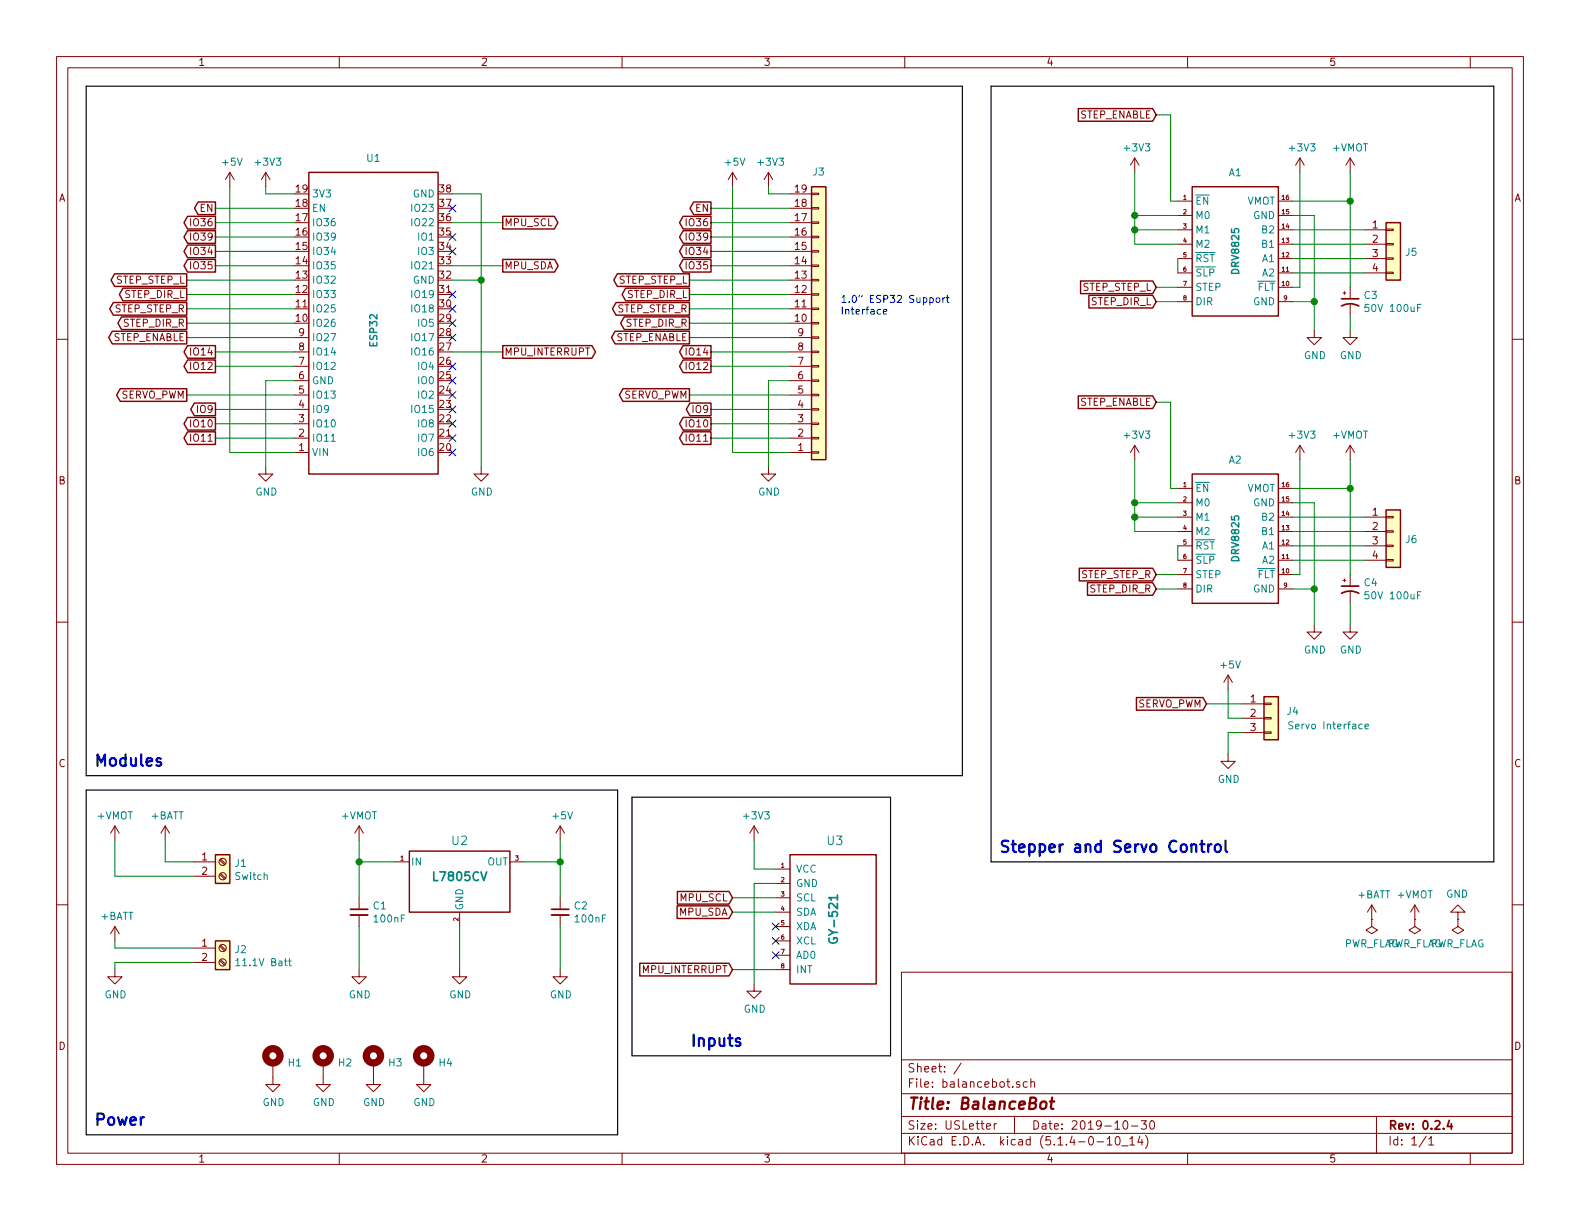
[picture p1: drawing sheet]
EESchema Schematic File Version 4
LIBS:balancebot-cache
EELAYER 29 0
EELAYER END
$Descr USLetter 11000 8500
encoding utf-8
Sheet 1 1
Title "BalanceBot"
Date "2019-10-30"
Rev "0.2.4"
Comp ""
Comment1 ""
Comment2 ""
Comment3 ""
Comment4 ""
$EndDescr
$Comp
L balancebot-components:DRV8825 A1
U 1 1
P 8600 1750
F 0 "A1" H 8600 2300 50  0000 C CNN
F 1 "DRV8825" V 8600 1750 50  0000 C CNB
F 2 "balancebot-footprints:bb_Pololu_Breakout-16_15.2x20.3mm" H 8600 1250 50  0001 C CNN
F 3 "https://www.pololu.com/product/2133" H 8700 1400 50  0001 C CNN
	1    8600 1750
	1    0    0    -1  
$EndComp
$Comp
L Device:CP1_Small C3
U 1 1
P 9400 2100
F 0 "C3" H 9491 2146 50  0000 L CNN
F 1 "50V 100uF" H 9491 2055 50  0000 L CNN
F 2 "balancebot-footprints:bb_C_Rect_L7.0mm_W2.5mm_P5.00mm" H 9400 2100 50  0001 C CNN
F 3 "~" H 9400 2100 50  0001 C CNN
	1    9400 2100
	1    0    0    -1  
$EndComp
$Comp
L balancebot-components:GY-521(MPU6050) U3
U 1 1
P 5800 6400
F 0 "U3" H 5750 6950 60  0000 L CNN
F 1 "GY-521" V 5800 6400 60  0000 C CNB
F 2 "balancebot-footprints:bb_GY-521" H 6128 6294 60  0001 L CNN
F 3 "" H 5750 6550 60  0000 C CNN
	1    5800 6400
	1    0    0    -1  
$EndComp
$Comp
L Device:C_Small C1
U 1 1
P 2500 6350
F 0 "C1" H 2592 6396 50  0000 L CNN
F 1 "100nF" H 2592 6305 50  0000 L CNN
F 2 "Capacitor_THT:C_Disc_D4.3mm_W1.9mm_P5.00mm" H 2500 6350 50  0001 C CNN
F 3 "~" H 2500 6350 50  0001 C CNN
	1    2500 6350
	1    0    0    -1  
$EndComp
$Comp
L Device:C_Small C2
U 1 1
P 3900 6350
F 0 "C2" H 3992 6396 50  0000 L CNN
F 1 "100nF" H 3992 6305 50  0000 L CNN
F 2 "Capacitor_THT:C_Disc_D4.3mm_W1.9mm_P5.00mm" H 3900 6350 50  0001 C CNN
F 3 "~" H 3900 6350 50  0001 C CNN
	1    3900 6350
	1    0    0    -1  
$EndComp
$Comp
L balancebot-components:L7805 U2
U 1 1
P 3200 6100
F 0 "U2" H 3200 6350 60  0000 C CNN
F 1 "L7805CV" H 3200 6100 60  0000 C CNB
F 2 "Package_TO_SOT_THT:TO-220-3_Horizontal_TabDown" H 3225 5950 50  0001 L CIN
F 3 "http://www.st.com/content/ccc/resource/technical/document/datasheet/41/4f/b3/b0/12/d4/47/88/CD00000444.pdf/files/CD00000444.pdf/jcr:content/translations/en.CD00000444.pdf" H 3200 6050 50  0001 C CNN
	1    3200 6100
	1    0    0    -1  
$EndComp
Wire Wire Line
	9500 1600 9000 1600
Wire Wire Line
	9500 1700 9000 1700
Wire Wire Line
	9500 1800 9000 1800
Wire Wire Line
	9500 1900 9000 1900
Wire Wire Line
	8200 1800 8200 1900
Wire Wire Line
	8200 1700 7900 1700
$Comp
L power:+3V3 #PWR0105
U 1 1
P 7900 1200
F 0 "#PWR0105" H 7900 1050 50  0001 C CNN
F 1 "+3V3" H 7915 1373 50  0000 C CNN
F 2 "" H 7900 1200 50  0001 C CNN
F 3 "" H 7900 1200 50  0001 C CNN
	1    7900 1200
	1    0    0    -1  
$EndComp
Text GLabel 8050 800  0    50   Input ~ 0
STEP_ENABLE
Wire Wire Line
	9000 1500 9150 1500
Wire Wire Line
	9150 1500 9150 2100
Wire Wire Line
	9150 2100 9000 2100
Wire Wire Line
	9150 2100 9150 2300
Connection ~ 9150 2100
$Comp
L power:GND #PWR0107
U 1 1
P 9150 2300
F 0 "#PWR0107" H 9150 2050 50  0001 C CNN
F 1 "GND" H 9155 2127 50  0000 C CNN
F 2 "" H 9150 2300 50  0001 C CNN
F 3 "" H 9150 2300 50  0001 C CNN
	1    9150 2300
	1    0    0    -1  
$EndComp
$Comp
L balancebot-components:+VMOT #PWR0109
U 1 1
P 9400 1200
F 0 "#PWR0109" H 9400 1050 50  0001 C CNN
F 1 "+VMOT" H 9400 1373 50  0000 C CNN
F 2 "" H 9400 1200 50  0001 C CNN
F 3 "" H 9400 1200 50  0001 C CNN
	1    9400 1200
	1    0    0    -1  
$EndComp
Wire Wire Line
	9000 1400 9400 1400
Wire Wire Line
	9400 1400 9400 1200
Wire Wire Line
	9400 1400 9400 2000
Connection ~ 9400 1400
$Comp
L power:GND #PWR0110
U 1 1
P 9400 2300
F 0 "#PWR0110" H 9400 2050 50  0001 C CNN
F 1 "GND" H 9405 2127 50  0000 C CNN
F 2 "" H 9400 2300 50  0001 C CNN
F 3 "" H 9400 2300 50  0001 C CNN
	1    9400 2300
	1    0    0    -1  
$EndComp
Wire Wire Line
	9400 2200 9400 2300
Wire Wire Line
	8200 1400 8150 1400
Wire Wire Line
	8150 1400 8150 800 
Wire Wire Line
	8150 800  8050 800 
Text GLabel 8050 2000 0    50   Input ~ 0
STEP_STEP_L
Text GLabel 8050 2100 0    50   Input ~ 0
STEP_DIR_L
Wire Wire Line
	8200 2100 8050 2100
Wire Wire Line
	8200 2000 8050 2000
Text GLabel 8050 2800 0    50   Input ~ 0
STEP_ENABLE
$Comp
L power:+3V3 #PWR0111
U 1 1
P 7900 3200
F 0 "#PWR0111" H 7900 3050 50  0001 C CNN
F 1 "+3V3" H 7915 3373 50  0000 C CNN
F 2 "" H 7900 3200 50  0001 C CNN
F 3 "" H 7900 3200 50  0001 C CNN
	1    7900 3200
	1    0    0    -1  
$EndComp
$Comp
L balancebot-components:DRV8825 A2
U 1 1
P 8600 3750
F 0 "A2" H 8600 4300 50  0000 C CNN
F 1 "DRV8825" V 8600 3750 50  0000 C CNB
F 2 "balancebot-footprints:bb_Pololu_Breakout-16_15.2x20.3mm" H 8600 3250 50  0001 C CNN
F 3 "https://www.pololu.com/product/2133" H 8700 3400 50  0001 C CNN
	1    8600 3750
	1    0    0    -1  
$EndComp
Wire Wire Line
	8200 3400 8150 3400
Wire Wire Line
	8150 3400 8150 2800
Wire Wire Line
	8150 2800 8050 2800
Wire Wire Line
	8200 3800 8200 3900
Wire Wire Line
	8200 4000 8050 4000
Wire Wire Line
	8200 4100 8050 4100
$Comp
L balancebot-components:+VMOT #PWR0113
U 1 1
P 9400 3200
F 0 "#PWR0113" H 9400 3050 50  0001 C CNN
F 1 "+VMOT" H 9400 3373 50  0000 C CNN
F 2 "" H 9400 3200 50  0001 C CNN
F 3 "" H 9400 3200 50  0001 C CNN
	1    9400 3200
	1    0    0    -1  
$EndComp
$Comp
L Device:CP1_Small C4
U 1 1
P 9400 4100
F 0 "C4" H 9491 4146 50  0000 L CNN
F 1 "50V 100uF" H 9491 4055 50  0000 L CNN
F 2 "balancebot-footprints:bb_C_Rect_L7.0mm_W2.5mm_P5.00mm" H 9400 4100 50  0001 C CNN
F 3 "~" H 9400 4100 50  0001 C CNN
	1    9400 4100
	1    0    0    -1  
$EndComp
$Comp
L power:GND #PWR0114
U 1 1
P 9150 4350
F 0 "#PWR0114" H 9150 4100 50  0001 C CNN
F 1 "GND" H 9155 4177 50  0000 C CNN
F 2 "" H 9150 4350 50  0001 C CNN
F 3 "" H 9150 4350 50  0001 C CNN
	1    9150 4350
	1    0    0    -1  
$EndComp
$Comp
L power:GND #PWR0115
U 1 1
P 9400 4350
F 0 "#PWR0115" H 9400 4100 50  0001 C CNN
F 1 "GND" H 9405 4177 50  0000 C CNN
F 2 "" H 9400 4350 50  0001 C CNN
F 3 "" H 9400 4350 50  0001 C CNN
	1    9400 4350
	1    0    0    -1  
$EndComp
Wire Wire Line
	9000 3600 9500 3600
Wire Wire Line
	9000 3700 9500 3700
Wire Wire Line
	9000 3800 9500 3800
Wire Wire Line
	9000 3900 9500 3900
Wire Wire Line
	9000 3400 9400 3400
Wire Wire Line
	9400 3400 9400 3200
Wire Wire Line
	9400 3400 9400 4000
Connection ~ 9400 3400
Wire Wire Line
	9400 4200 9400 4350
Wire Wire Line
	9000 4100 9150 4100
Wire Wire Line
	9150 4100 9150 4350
Wire Wire Line
	9000 3500 9150 3500
Wire Wire Line
	9150 3500 9150 4100
Connection ~ 9150 4100
Wire Wire Line
	7900 3700 8200 3700
Text GLabel 8050 4000 0    50   Input ~ 0
STEP_STEP_R
Text GLabel 8050 4100 0    50   Input ~ 0
STEP_DIR_R
Text Notes 6950 5950 0    79   ~ 16
Stepper and Servo Control
Wire Notes Line width 8 style solid rgb(0, 0, 0)
	10400 600  6900 600 
$Comp
L power:+3V3 #PWR0118
U 1 1
P 5250 5850
F 0 "#PWR0118" H 5250 5700 50  0001 C CNN
F 1 "+3V3" H 5265 6023 50  0000 C CNN
F 2 "" H 5250 5850 50  0001 C CNN
F 3 "" H 5250 5850 50  0001 C CNN
	1    5250 5850
	1    0    0    -1  
$EndComp
Wire Wire Line
	5400 6050 5250 6050
Wire Wire Line
	5250 6050 5250 5850
$Comp
L power:GND #PWR0119
U 1 1
P 5250 6850
F 0 "#PWR0119" H 5255 6677 50  0001 C CNN
F 1 "GND" H 5255 6677 50  0000 C CNN
F 2 "" H 5250 6850 50  0001 C CNN
F 3 "" H 5250 6850 50  0001 C CNN
	1    5250 6850
	1    0    0    -1  
$EndComp
Wire Wire Line
	5400 6150 5250 6150
Text GLabel 5100 6250 0    50   Input ~ 0
MPU_SCL
Text GLabel 5100 6350 0    50   Input ~ 0
MPU_SDA
Wire Wire Line
	5400 6250 5100 6250
Wire Wire Line
	5400 6350 5100 6350
NoConn ~ 5400 6450
NoConn ~ 5400 6550
NoConn ~ 5400 6650
$Comp
L power:GND #PWR02
U 1 1
P 800 6750
F 0 "#PWR02" H 805 6577 50  0001 C CNN
F 1 "GND" H 805 6577 50  0000 C CNN
F 2 "" H 800 6750 50  0001 C CNN
F 3 "" H 800 6750 50  0001 C CNN
	1    800  6750
	1    0    0    -1  
$EndComp
$Comp
L power:+BATT #PWR01
U 1 1
P 800 6550
F 0 "#PWR01" H 800 6400 50  0001 C CNN
F 1 "+BATT" H 815 6723 50  0000 C CNN
F 2 "" H 800 6550 50  0001 C CNN
F 3 "" H 800 6550 50  0001 C CNN
	1    800  6550
	1    0    0    -1  
$EndComp
$Comp
L Connector:Screw_Terminal_01x02 J2
U 1 1
P 1550 6600
F 0 "J2" H 1630 6592 50  0000 L CNN
F 1 "11.1V Batt" H 1630 6501 50  0000 L CNN
F 2 "balancebot-footprints:bb_TE_282837-2" H 1550 6600 50  0001 C CNN
F 3 "https://docs.google.com/viewerng/viewer?url=https://s3.amazonaws.com/snapeda/datasheet/282837-2_TE_Connectivity.pdf" H 1550 6600 50  0001 C CNN
	1    1550 6600
	1    0    0    -1  
$EndComp
$Comp
L Connector:Screw_Terminal_01x02 J1
U 1 1
P 1550 6000
F 0 "J1" H 1630 5992 50  0000 L CNN
F 1 "Switch" H 1630 5901 50  0000 L CNN
F 2 "balancebot-footprints:bb_TE_282837-2" H 1550 6000 50  0001 C CNN
F 3 "~" H 1550 6000 50  0001 C CNN
	1    1550 6000
	1    0    0    -1  
$EndComp
Wire Wire Line
	1350 6600 800  6600
Wire Wire Line
	800  6600 800  6550
Wire Wire Line
	1350 6700 800  6700
Wire Wire Line
	800  6700 800  6750
$Comp
L power:+BATT #PWR04
U 1 1
P 1150 5850
F 0 "#PWR04" H 1150 5700 50  0001 C CNN
F 1 "+BATT" H 1165 6023 50  0000 C CNN
F 2 "" H 1150 5850 50  0001 C CNN
F 3 "" H 1150 5850 50  0001 C CNN
	1    1150 5850
	1    0    0    -1  
$EndComp
$Comp
L power:+5V #PWR017
U 1 1
P 3900 5850
F 0 "#PWR017" H 3900 5700 50  0001 C CNN
F 1 "+5V" H 3915 6023 50  0000 C CNN
F 2 "" H 3900 5850 50  0001 C CNN
F 3 "" H 3900 5850 50  0001 C CNN
	1    3900 5850
	1    0    0    -1  
$EndComp
Wire Wire Line
	3650 6000 3900 6000
Wire Wire Line
	3900 6000 3900 5850
$Comp
L balancebot-components:+VMOT #PWR014
U 1 1
P 2500 5850
F 0 "#PWR014" H 2500 5700 50  0001 C CNN
F 1 "+VMOT" H 2500 6023 50  0000 C CNN
F 2 "" H 2500 5850 50  0001 C CNN
F 3 "" H 2500 5850 50  0001 C CNN
	1    2500 5850
	1    0    0    -1  
$EndComp
Wire Wire Line
	2750 6000 2500 6000
Wire Wire Line
	2500 6000 2500 5850
$Comp
L power:GND #PWR016
U 1 1
P 3200 6750
F 0 "#PWR016" H 3205 6577 50  0001 C CNN
F 1 "GND" H 3205 6577 50  0000 C CNN
F 2 "" H 3200 6750 50  0001 C CNN
F 3 "" H 3200 6750 50  0001 C CNN
	1    3200 6750
	1    0    0    -1  
$EndComp
Wire Wire Line
	3200 6450 3200 6750
Wire Wire Line
	2500 6000 2500 6250
Connection ~ 2500 6000
Wire Wire Line
	3900 6000 3900 6250
Connection ~ 3900 6000
Wire Wire Line
	2500 6450 2500 6750
Wire Wire Line
	3900 6450 3900 6750
$Comp
L power:GND #PWR015
U 1 1
P 2500 6750
F 0 "#PWR015" H 2505 6577 50  0001 C CNN
F 1 "GND" H 2505 6577 50  0000 C CNN
F 2 "" H 2500 6750 50  0001 C CNN
F 3 "" H 2500 6750 50  0001 C CNN
	1    2500 6750
	1    0    0    -1  
$EndComp
$Comp
L power:GND #PWR018
U 1 1
P 3900 6750
F 0 "#PWR018" H 3905 6577 50  0001 C CNN
F 1 "GND" H 3905 6577 50  0000 C CNN
F 2 "" H 3900 6750 50  0001 C CNN
F 3 "" H 3900 6750 50  0001 C CNN
	1    3900 6750
	1    0    0    -1  
$EndComp
$Comp
L balancebot-components:+VMOT #PWR03
U 1 1
P 800 5850
F 0 "#PWR03" H 800 5700 50  0001 C CNN
F 1 "+VMOT" H 800 6023 50  0000 C CNN
F 2 "" H 800 5850 50  0001 C CNN
F 3 "" H 800 5850 50  0001 C CNN
	1    800  5850
	1    0    0    -1  
$EndComp
Text Notes 650  7850 0    79   ~ 16
Power
Text Notes 4800 7300 0    79   ~ 16
Inputs
$Comp
L balancebot-components:ESP-32-NodeMCU-32S U1
U 1 1
P 2600 2300
F 0 "U1" H 2600 3500 50  0000 C CNN
F 1 "ESP32" V 2600 2300 50  0000 C CNB
F 2 "balancebot-footprints:bb_ESP32-DEVKITC" H 2600 1200 50  0001 C CNN
F 3 "https://einstronic.com/wp-content/uploads/2017/06/NodeMCU-32S-Catalogue.pdf" H 2600 1000 50  0001 C CNN
	1    2600 2300
	1    0    0    -1  
$EndComp
$Comp
L power:+3V3 #PWR07
U 1 1
P 1850 1300
F 0 "#PWR07" H 1850 1150 50  0001 C CNN
F 1 "+3V3" H 1865 1473 50  0000 C CNN
F 2 "" H 1850 1300 50  0001 C CNN
F 3 "" H 1850 1300 50  0001 C CNN
	1    1850 1300
	1    0    0    -1  
$EndComp
Wire Wire Line
	2050 1350 1850 1350
Wire Wire Line
	1850 1350 1850 1300
$Comp
L power:+5V #PWR05
U 1 1
P 1600 1300
F 0 "#PWR05" H 1600 1150 50  0001 C CNN
F 1 "+5V" H 1615 1473 50  0000 C CNN
F 2 "" H 1600 1300 50  0001 C CNN
F 3 "" H 1600 1300 50  0001 C CNN
	1    1600 1300
	1    0    0    -1  
$EndComp
Wire Wire Line
	1600 1300 1600 3150
Wire Wire Line
	1600 3150 2050 3150
Wire Wire Line
	2050 2650 1850 2650
Wire Wire Line
	1850 2650 1850 3250
$Comp
L power:GND #PWR012
U 1 1
P 3350 3250
F 0 "#PWR012" H 3350 3000 50  0001 C CNN
F 1 "GND" H 3355 3077 50  0000 C CNN
F 2 "" H 3350 3250 50  0001 C CNN
F 3 "" H 3350 3250 50  0001 C CNN
	1    3350 3250
	1    0    0    -1  
$EndComp
Wire Wire Line
	3150 1350 3350 1350
Wire Wire Line
	3350 1350 3350 1950
Wire Wire Line
	3150 1950 3350 1950
Text GLabel 1300 2350 0    50   Output ~ 0
STEP_ENABLE
Wire Wire Line
	2050 2750 1300 2750
Text GLabel 1300 1950 0    50   Output ~ 0
STEP_STEP_L
Text GLabel 1300 2150 0    50   Output ~ 0
STEP_STEP_R
Text GLabel 1300 2250 0    50   Output ~ 0
STEP_DIR_R
Wire Wire Line
	2050 2150 1300 2150
Wire Wire Line
	2050 2250 1300 2250
$Comp
L Connector_Generic:Conn_01x04 J5
U 1 1
P 9700 1700
F 0 "J5" H 9780 1646 50  0000 L CNN
F 1 "Left Motor Interface" H 9780 1601 50  0001 L CNN
F 2 "Connector_PinHeader_2.54mm:PinHeader_1x04_P2.54mm_Vertical" H 9700 1700 50  0001 C CNN
F 3 "~" H 9700 1700 50  0001 C CNN
	1    9700 1700
	1    0    0    -1  
$EndComp
$Comp
L Connector_Generic:Conn_01x04 J6
U 1 1
P 9700 3700
F 0 "J6" H 9780 3646 50  0000 L CNN
F 1 "Right Motor Interface" H 9780 3601 50  0001 L CNN
F 2 "Connector_PinHeader_2.54mm:PinHeader_1x04_P2.54mm_Vertical" H 9700 3700 50  0001 C CNN
F 3 "~" H 9700 3700 50  0001 C CNN
	1    9700 3700
	1    0    0    -1  
$EndComp
Wire Notes Line width 8 style solid rgb(0, 0, 0)
	6900 6000 10400 6000
Wire Notes Line width 8 style solid rgb(0, 0, 0)
	10400 600  10400 6000
Wire Notes Line width 8 style solid rgb(0, 0, 0)
	6900 600  6900 6000
NoConn ~ 3150 3150
NoConn ~ 3150 3050
NoConn ~ 3150 2950
NoConn ~ 3150 2850
NoConn ~ 3150 2750
NoConn ~ 3150 2650
NoConn ~ 3150 2550
NoConn ~ 3150 2250
NoConn ~ 3150 2150
NoConn ~ 3150 2050
NoConn ~ 3150 1750
NoConn ~ 3150 1650
NoConn ~ 3150 1450
Text Notes 650  5350 0    79   ~ 16
Modules
$Comp
L power:GND #PWR010
U 1 1
P 5350 3250
F 0 "#PWR010" H 5350 3000 50  0001 C CNN
F 1 "GND" H 5355 3077 50  0000 C CNN
F 2 "" H 5350 3250 50  0001 C CNN
F 3 "" H 5350 3250 50  0001 C CNN
	1    5350 3250
	1    0    0    -1  
$EndComp
Wire Wire Line
	5350 3250 5350 2650
$Comp
L power:+5V #PWR06
U 1 1
P 5100 1300
F 0 "#PWR06" H 5100 1150 50  0001 C CNN
F 1 "+5V" H 5115 1473 50  0000 C CNN
F 2 "" H 5100 1300 50  0001 C CNN
F 3 "" H 5100 1300 50  0001 C CNN
	1    5100 1300
	1    0    0    -1  
$EndComp
$Comp
L power:+3V3 #PWR09
U 1 1
P 5350 1300
F 0 "#PWR09" H 5350 1150 50  0001 C CNN
F 1 "+3V3" H 5365 1473 50  0000 C CNN
F 2 "" H 5350 1300 50  0001 C CNN
F 3 "" H 5350 1300 50  0001 C CNN
	1    5350 1300
	1    0    0    -1  
$EndComp
Wire Wire Line
	5350 1300 5350 1350
Text GLabel 1500 1450 0    50   Output ~ 0
EN
Text GLabel 1300 2050 0    50   Output ~ 0
STEP_DIR_L
Text GLabel 1500 1750 0    50   Output ~ 0
IO34
Text GLabel 1500 1850 0    50   Output ~ 0
IO35
Text GLabel 1500 2850 0    50   Output ~ 0
IO9
Text GLabel 1500 2950 0    50   Output ~ 0
IO10
Text GLabel 1500 3050 0    50   Output ~ 0
IO11
Wire Wire Line
	1500 1450 2050 1450
Wire Wire Line
	1500 1550 2050 1550
Wire Wire Line
	1500 1650 2050 1650
Wire Wire Line
	1500 1750 2050 1750
Wire Wire Line
	1500 1850 2050 1850
Wire Wire Line
	5100 3150 5100 1300
Text GLabel 4800 2350 0    50   Output ~ 0
STEP_ENABLE
Text GLabel 4800 1950 0    50   Output ~ 0
STEP_STEP_L
Text GLabel 4800 2150 0    50   Output ~ 0
STEP_STEP_R
Text GLabel 4800 2250 0    50   Output ~ 0
STEP_DIR_R
Text GLabel 1300 2750 0    50   Output ~ 0
SERVO_PWM
Text GLabel 4950 1450 0    50   Output ~ 0
EN
Text GLabel 4800 2050 0    50   Output ~ 0
STEP_DIR_L
Text GLabel 4950 1750 0    50   Output ~ 0
IO34
Text GLabel 4950 1850 0    50   Output ~ 0
IO35
Text GLabel 4950 1650 0    50   Output ~ 0
IO39
Text GLabel 4950 2850 0    50   Output ~ 0
IO9
Text GLabel 4950 2950 0    50   Output ~ 0
IO10
Text GLabel 4950 3050 0    50   Output ~ 0
IO11
Wire Wire Line
	2050 1950 1300 1950
Wire Wire Line
	2050 2050 1300 2050
Wire Wire Line
	2050 2850 1500 2850
Wire Wire Line
	2050 2950 1500 2950
Wire Wire Line
	2050 3050 1500 3050
$Comp
L power:GND #PWR0101
U 1 1
P 1850 3250
F 0 "#PWR0101" H 1850 3000 50  0001 C CNN
F 1 "GND" H 1855 3077 50  0000 C CNN
F 2 "" H 1850 3250 50  0001 C CNN
F 3 "" H 1850 3250 50  0001 C CNN
	1    1850 3250
	1    0    0    -1  
$EndComp
$Comp
L power:PWR_FLAG #FLG0101
U 1 1
P 9850 6400
F 0 "#FLG0101" H 9850 6475 50  0001 C CNN
F 1 "PWR_FLAG" H 9850 6573 50  0000 C CNN
F 2 "" H 9850 6400 50  0001 C CNN
F 3 "~" H 9850 6400 50  0001 C CNN
	1    9850 6400
	-1   0    0    1   
$EndComp
$Comp
L power:PWR_FLAG #FLG0102
U 1 1
P 10150 6400
F 0 "#FLG0102" H 10150 6475 50  0001 C CNN
F 1 "PWR_FLAG" H 10150 6573 50  0000 C CNN
F 2 "" H 10150 6400 50  0001 C CNN
F 3 "~" H 10150 6400 50  0001 C CNN
	1    10150 6400
	-1   0    0    1   
$EndComp
$Comp
L power:PWR_FLAG #FLG0103
U 1 1
P 9550 6400
F 0 "#FLG0103" H 9550 6475 50  0001 C CNN
F 1 "PWR_FLAG" H 9550 6573 50  0000 C CNN
F 2 "" H 9550 6400 50  0001 C CNN
F 3 "~" H 9550 6400 50  0001 C CNN
	1    9550 6400
	-1   0    0    1   
$EndComp
$Comp
L power:+BATT #PWR0102
U 1 1
P 9550 6400
F 0 "#PWR0102" H 9550 6250 50  0001 C CNN
F 1 "+BATT" H 9565 6573 50  0000 C CNN
F 2 "" H 9550 6400 50  0001 C CNN
F 3 "" H 9550 6400 50  0001 C CNN
	1    9550 6400
	1    0    0    -1  
$EndComp
Wire Wire Line
	1150 5850 1150 6000
Wire Wire Line
	1150 6000 1350 6000
$Comp
L balancebot-components:+VMOT #PWR0103
U 1 1
P 9850 6400
F 0 "#PWR0103" H 9850 6250 50  0001 C CNN
F 1 "+VMOT" H 9850 6573 50  0000 C CNN
F 2 "" H 9850 6400 50  0001 C CNN
F 3 "" H 9850 6400 50  0001 C CNN
	1    9850 6400
	1    0    0    -1  
$EndComp
Wire Wire Line
	1350 6100 800  6100
Wire Wire Line
	800  6100 800  5850
$Comp
L power:GND #PWR0104
U 1 1
P 10150 6400
F 0 "#PWR0104" H 10150 6150 50  0001 C CNN
F 1 "GND" H 10155 6227 50  0000 C CNN
F 2 "" H 10150 6400 50  0001 C CNN
F 3 "" H 10150 6400 50  0001 C CNN
	1    10150 6400
	-1   0    0    1   
$EndComp
Wire Wire Line
	7900 1200 7900 1500
Wire Wire Line
	7900 3200 7900 3500
Wire Wire Line
	5500 2350 4800 2350
Wire Wire Line
	5350 2650 5500 2650
Wire Wire Line
	5500 2750 4800 2750
Wire Wire Line
	4950 2850 5500 2850
Wire Wire Line
	5500 2950 4950 2950
Wire Wire Line
	5500 3050 4950 3050
Wire Wire Line
	5500 1350 5350 1350
Wire Wire Line
	4950 1450 5500 1450
Wire Wire Line
	4950 1550 5500 1550
Wire Wire Line
	4950 1650 5500 1650
Wire Wire Line
	4950 1750 5500 1750
Wire Wire Line
	4950 1850 5500 1850
Wire Wire Line
	5500 1950 4800 1950
Wire Wire Line
	4800 2050 5500 2050
Wire Wire Line
	5500 2150 4800 2150
Wire Wire Line
	5500 2250 4800 2250
Wire Wire Line
	5500 3150 5100 3150
Wire Notes Line width 8 style solid rgb(0, 0, 0)
	600  5500 4300 5500
Wire Notes Line width 8 style solid rgb(0, 0, 0)
	4300 7900 600  7900
Wire Notes Line width 8 style solid rgb(0, 0, 0)
	4400 5550 4400 7350
Wire Notes Line width 8 style solid rgb(0, 0, 0)
	6200 5550 6200 7350
Wire Notes Line width 8 style solid rgb(0, 0, 0)
	600  5400 6700 5400
Wire Notes Line width 8 style solid rgb(0, 0, 0)
	600  600  6700 600 
Wire Wire Line
	8200 3500 7900 3500
Connection ~ 7900 3500
Wire Wire Line
	7900 3500 7900 3600
Wire Wire Line
	8200 3600 7900 3600
Connection ~ 7900 3600
Wire Wire Line
	7900 3600 7900 3700
Wire Wire Line
	8200 1500 7900 1500
Connection ~ 7900 1500
Wire Wire Line
	7900 1500 7900 1600
Wire Wire Line
	8200 1600 7900 1600
Connection ~ 7900 1600
Wire Wire Line
	7900 1600 7900 1700
Wire Wire Line
	8550 5100 8550 5250
Wire Wire Line
	8650 5100 8550 5100
Wire Wire Line
	8650 4900 8400 4900
Wire Wire Line
	8550 5000 8550 4800
$Comp
L power:GND #PWR020
U 1 1
P 8550 5250
F 0 "#PWR020" H 8550 5000 50  0001 C CNN
F 1 "GND" H 8555 5077 50  0000 C CNN
F 2 "" H 8550 5250 50  0001 C CNN
F 3 "" H 8550 5250 50  0001 C CNN
	1    8550 5250
	1    0    0    -1  
$EndComp
$Comp
L power:+5V #PWR019
U 1 1
P 8550 4800
F 0 "#PWR019" H 8550 4650 50  0001 C CNN
F 1 "+5V" H 8565 4973 50  0000 C CNN
F 2 "" H 8550 4800 50  0001 C CNN
F 3 "" H 8550 4800 50  0001 C CNN
	1    8550 4800
	1    0    0    -1  
$EndComp
Text GLabel 8400 4900 0    50   Input ~ 0
SERVO_PWM
Wire Wire Line
	8650 5000 8550 5000
$Comp
L power:GND #PWR021
U 1 1
P 2950 7500
F 0 "#PWR021" H 2955 7327 50  0001 C CNN
F 1 "GND" H 2955 7327 50  0000 C CNN
F 2 "" H 2950 7500 50  0001 C CNN
F 3 "" H 2950 7500 50  0001 C CNN
	1    2950 7500
	1    0    0    -1  
$EndComp
$Comp
L power:GND #PWR013
U 1 1
P 2600 7500
F 0 "#PWR013" H 2605 7327 50  0001 C CNN
F 1 "GND" H 2605 7327 50  0000 C CNN
F 2 "" H 2600 7500 50  0001 C CNN
F 3 "" H 2600 7500 50  0001 C CNN
	1    2600 7500
	1    0    0    -1  
$EndComp
$Comp
L power:GND #PWR011
U 1 1
P 2250 7500
F 0 "#PWR011" H 2255 7327 50  0001 C CNN
F 1 "GND" H 2255 7327 50  0000 C CNN
F 2 "" H 2250 7500 50  0001 C CNN
F 3 "" H 2250 7500 50  0001 C CNN
	1    2250 7500
	1    0    0    -1  
$EndComp
$Comp
L power:GND #PWR08
U 1 1
P 1900 7500
F 0 "#PWR08" H 1905 7327 50  0001 C CNN
F 1 "GND" H 1905 7327 50  0000 C CNN
F 2 "" H 1900 7500 50  0001 C CNN
F 3 "" H 1900 7500 50  0001 C CNN
	1    1900 7500
	1    0    0    -1  
$EndComp
Wire Notes Line width 8 style solid rgb(0, 0, 0)
	600  5500 600  7900
Wire Notes Line width 8 style solid rgb(0, 0, 0)
	4300 5500 4300 7900
$Comp
L Mechanical:MountingHole_Pad H4
U 1 1
P 2950 7400
F 0 "H4" H 3050 7403 50  0000 L CNN
F 1 "MountingHole_Pad" H 3050 7358 50  0001 L CNN
F 2 "MountingHole:MountingHole_2.2mm_M2" H 2950 7400 50  0001 C CNN
F 3 "~" H 2950 7400 50  0001 C CNN
	1    2950 7400
	1    0    0    -1  
$EndComp
$Comp
L Mechanical:MountingHole_Pad H3
U 1 1
P 2600 7400
F 0 "H3" H 2700 7403 50  0000 L CNN
F 1 "MountingHole_Pad" H 2700 7358 50  0001 L CNN
F 2 "MountingHole:MountingHole_2.2mm_M2" H 2600 7400 50  0001 C CNN
F 3 "~" H 2600 7400 50  0001 C CNN
	1    2600 7400
	1    0    0    -1  
$EndComp
$Comp
L Mechanical:MountingHole_Pad H2
U 1 1
P 2250 7400
F 0 "H2" H 2350 7403 50  0000 L CNN
F 1 "MountingHole_Pad" H 2350 7358 50  0001 L CNN
F 2 "MountingHole:MountingHole_2.2mm_M2" H 2250 7400 50  0001 C CNN
F 3 "~" H 2250 7400 50  0001 C CNN
	1    2250 7400
	1    0    0    -1  
$EndComp
$Comp
L Mechanical:MountingHole_Pad H1
U 1 1
P 1900 7400
F 0 "H1" H 2000 7403 50  0000 L CNN
F 1 "MountingHole_Pad" H 2000 7358 50  0001 L CNN
F 2 "MountingHole:MountingHole_2.2mm_M2" H 1900 7400 50  0001 C CNN
F 3 "~" H 1900 7400 50  0001 C CNN
	1    1900 7400
	1    0    0    -1  
$EndComp
Wire Notes Line width 8 style solid rgb(0, 0, 0)
	600  600  600  5400
Wire Notes Line width 8 style solid rgb(0, 0, 0)
	6700 600  6700 5400
Text GLabel 4950 1550 0    50   Output ~ 0
IO36
$Comp
L Connector_Generic:Conn_01x19 J3
U 1 1
P 5700 2250
F 0 "J3" H 5700 1200 50  0000 C CNN
F 1 "Passthrough" H 5850 2250 50  0001 L CNN
F 2 "balancebot-footprints:bb_PinSocket_1x19_P2.54mm_Vertical" H 5700 2250 50  0001 C CNN
F 3 "~" H 5700 2250 50  0001 C CNN
	1    5700 2250
	1    0    0    1   
$EndComp
Text Notes 5850 2200 0    50   ~ 0
1.0” ESP32 Support\nInterface
$Comp
L Connector_Generic:Conn_01x03 J4
U 1 1
P 8850 5000
F 0 "J4" H 9000 5050 50  0000 C CNN
F 1 "Servo Interface" H 9250 4950 50  0000 C CNN
F 2 "Connector_PinHeader_2.54mm:PinHeader_1x03_P2.54mm_Vertical" H 8850 5000 50  0001 C CNN
F 3 "~" H 8850 5000 50  0001 C CNN
	1    8850 5000
	1    0    0    -1  
$EndComp
Wire Wire Line
	5500 2450 4950 2450
Wire Wire Line
	5500 2550 4950 2550
Text GLabel 4950 2550 0    50   Output ~ 0
IO12
Text GLabel 4950 2450 0    50   Output ~ 0
IO14
Wire Wire Line
	2050 2550 1500 2550
Wire Wire Line
	2050 2450 1500 2450
Text GLabel 1500 2550 0    50   Output ~ 0
IO12
Text GLabel 1500 2450 0    50   Output ~ 0
IO14
Wire Wire Line
	3500 1850 3150 1850
Wire Wire Line
	3500 1550 3150 1550
Text GLabel 3500 1850 2    50   Output ~ 0
MPU_SDA
Text GLabel 3500 1550 2    50   Output ~ 0
MPU_SCL
Text GLabel 1500 1550 0    50   Output ~ 0
IO36
Text GLabel 1500 1650 0    50   Output ~ 0
IO39
Wire Wire Line
	2050 2350 1300 2350
$Comp
L power:+3V3 #PWR0106
U 1 1
P 9050 1200
F 0 "#PWR0106" H 9050 1050 50  0001 C CNN
F 1 "+3V3" H 9065 1373 50  0000 C CNN
F 2 "" H 9050 1200 50  0001 C CNN
F 3 "" H 9050 1200 50  0001 C CNN
	1    9050 1200
	1    0    0    -1  
$EndComp
Wire Wire Line
	9000 2000 9050 2000
Wire Wire Line
	9050 2000 9050 1200
$Comp
L power:+3V3 #PWR0108
U 1 1
P 9050 3200
F 0 "#PWR0108" H 9050 3050 50  0001 C CNN
F 1 "+3V3" H 9065 3373 50  0000 C CNN
F 2 "" H 9050 3200 50  0001 C CNN
F 3 "" H 9050 3200 50  0001 C CNN
	1    9050 3200
	1    0    0    -1  
$EndComp
Wire Wire Line
	9000 4000 9050 4000
Wire Wire Line
	9050 4000 9050 3200
Text GLabel 3500 2450 2    50   Output ~ 0
MPU_INTERRUPT
Text GLabel 5100 6750 0    50   Input ~ 0
MPU_INTERRUPT
Wire Wire Line
	5250 6150 5250 6750
Wire Wire Line
	5250 6750 5250 6850
Wire Notes Line width 8 style solid rgb(0, 0, 0)
	4400 7350 6200 7350
Wire Notes Line width 8 style solid rgb(0, 0, 0)
	4400 5550 6200 5550
Text GLabel 4800 2750 0    50   Output ~ 0
SERVO_PWM
NoConn ~ 3150 2350
Wire Wire Line
	3150 2450 3500 2450
Wire Wire Line
	3350 1950 3350 3250
Connection ~ 3350 1950
Wire Wire Line
	5100 6750 5400 6750
$EndSCHEMATC
